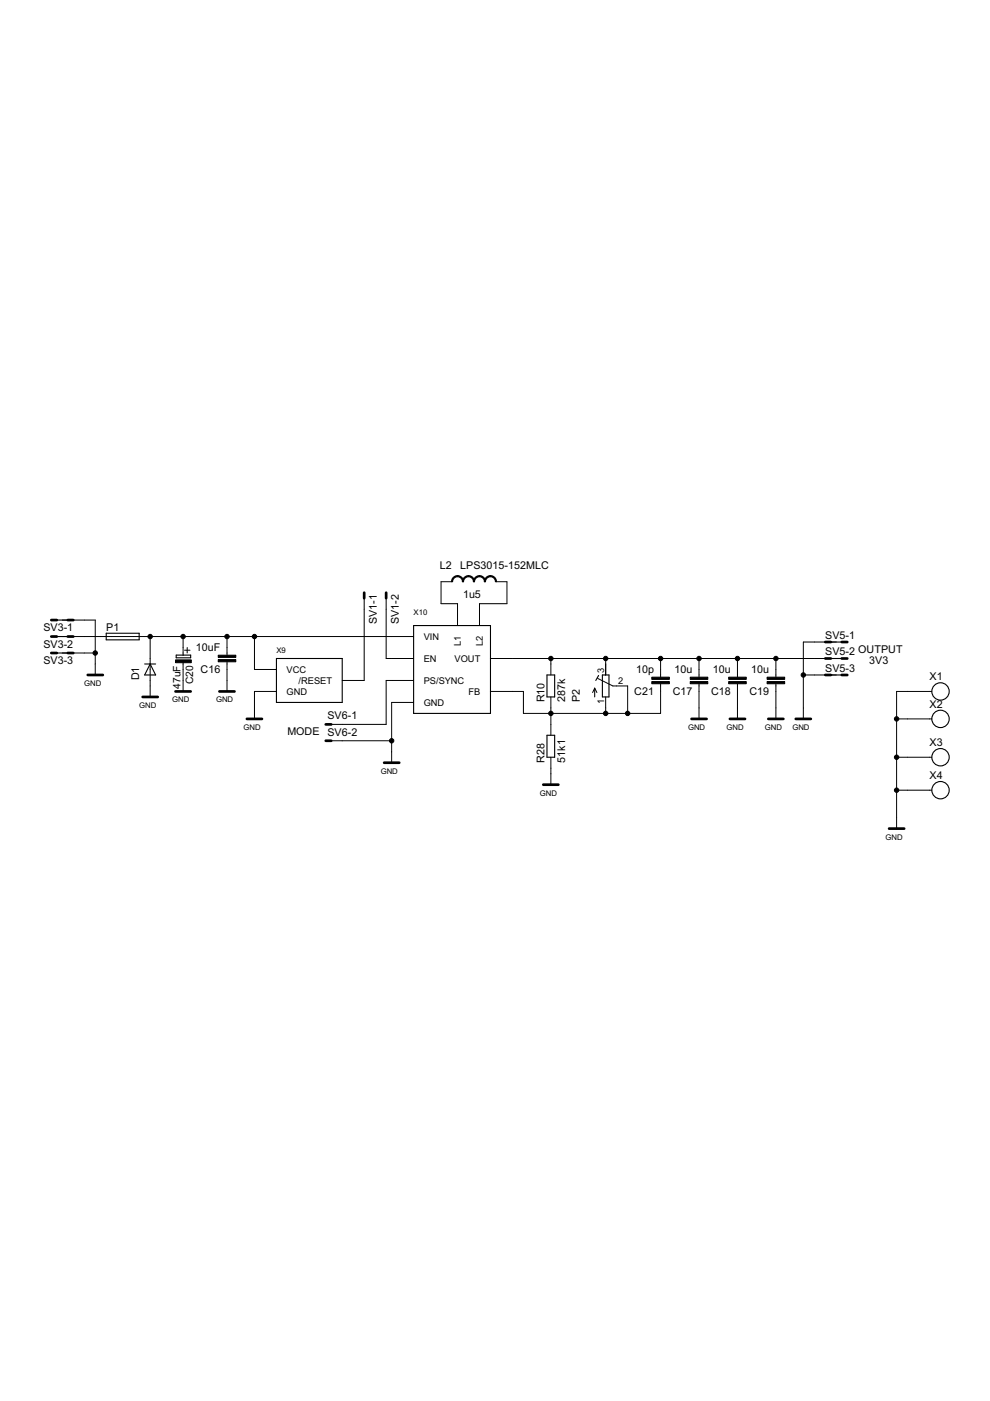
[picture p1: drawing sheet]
<?xml version="1.0" encoding="utf-8"?>
<!DOCTYPE eagle SYSTEM "eagle.dtd">
<eagle version="6.1">
<drawing>
<settings>
<setting alwaysvectorfont="no"/>
<setting verticaltext="up"/>
</settings>
<grid distance="0.05" unitdist="inch" unit="inch" style="lines" multiple="1" display="no" altdistance="0.01" altunitdist="inch" altunit="inch"/>
<schematic xreflabel="%F%N/%S.%C%R" xrefpart="/%S.%C%R">
<libraries>
<library name="moje_hrebinky">
<symbols>
<symbol name="MA01-1">
<wire x1="1.27" y1="0" x2="2.54" y2="0" width="0.6096" layer="94"/>
<wire x1="-2.54" y1="0" x2="-1.27" y2="0" width="0.6096" layer="94"/>
<text x="-2.54" y="-2.54" size="1.778" layer="96">&gt;VALUE</text>
<text x="-2.54" y="0.762" size="1.778" layer="95">&gt;NAME</text>
<wire x1="-2.54" y1="0" x2="2.54" y2="0" width="0.254" layer="94"/>
<pin name="K" x="-5.08" y="0" visible="off" length="middle" direction="pas"/>
</symbol>
<symbol name="MA01-0">
<wire x1="-3.81" y1="0" x2="-2.54" y2="0" width="0.6096" layer="94"/>
<pin name="P$1" x="0" y="0" visible="off" length="short" direction="pas" rot="R180"/>
<text x="-3.429" y="1.143" size="1.778" layer="95">&gt;NAME</text>
</symbol>
</symbols>
<devicesets>
<deviceset name="MA03-2" prefix="SV" uservalue="yes">
<gates>
<gate name="-1" symbol="MA01-1" x="0" y="7.62"/>
<gate name="-2" symbol="MA01-1" x="0" y="-2.54"/>
<gate name="-3" symbol="MA01-1" x="0" y="-12.7"/>
</gates>
<devices>
<device name="" package="MA03-2">
<connects>
<connect gate="-1" pin="K" pad="1 2"/>
<connect gate="-2" pin="K" pad="3 4"/>
<connect gate="-3" pin="K" pad="5 6"/>
</connects>
<technologies>
<technology name="">
<attribute name="MF" value="" constant="no"/>
<attribute name="MPN" value="" constant="no"/>
<attribute name="OC_FARNELL" value="unknown" constant="no"/>
<attribute name="OC_NEWARK" value="unknown" constant="no"/>
</technology>
</technologies>
</device>
</devices>
</deviceset>
<deviceset name="MA02-1" prefix="SV">
<gates>
<gate name="-1" symbol="MA01-0" x="2.54" y="2.54"/>
<gate name="-2" symbol="MA01-0" x="2.54" y="-2.54"/>
</gates>
<devices>
<device name="" package="MA02-1">
<connects>
<connect gate="-1" pin="P$1" pad="1"/>
<connect gate="-2" pin="P$1" pad="2"/>
</connects>
<technologies>
<technology name=""/>
</technologies>
</device>
</devices>
</deviceset>
</devicesets>
</library>
<library name="moje_L">
<symbols>
<symbol name="L">
<wire x1="-5.08" y1="0" x2="-3.81" y2="1.27" width="0.254" layer="94" curve="-90" cap="flat"/>
<wire x1="-3.81" y1="1.27" x2="-2.54" y2="0" width="0.254" layer="94" curve="-90" cap="flat"/>
<wire x1="-2.54" y1="0" x2="-1.27" y2="1.27" width="0.254" layer="94" curve="-90" cap="flat"/>
<wire x1="-1.27" y1="1.27" x2="0" y2="0" width="0.254" layer="94" curve="-90" cap="flat"/>
<wire x1="0" y1="0" x2="1.27" y2="1.27" width="0.254" layer="94" curve="-90" cap="flat"/>
<wire x1="1.27" y1="1.27" x2="2.54" y2="0" width="0.254" layer="94" curve="-90" cap="flat"/>
<wire x1="2.54" y1="0" x2="3.81" y2="1.27" width="0.254" layer="94" curve="-90" cap="flat"/>
<wire x1="3.81" y1="1.27" x2="5.08" y2="0" width="0.254" layer="94" curve="-90" cap="flat"/>
<text x="-4.445" y="-2.2225" size="1.778" layer="96">&gt;Value</text>
<text x="-4.1275" y="3.175" size="1.778" layer="95">&gt;Name</text>
<pin name="1" x="-7.62" y="0" visible="off" length="short" direction="pas" swaplevel="1"/>
<pin name="2" x="7.62" y="0" visible="off" length="short" direction="pas" swaplevel="1" rot="R180"/>
</symbol>
</symbols>
<devicesets>
<deviceset name="LPS3015" prefix="L" uservalue="yes">
<gates>
<gate name="G$1" symbol="L" x="0" y="0"/>
</gates>
<devices>
<device name="" package="LPS3015">
<connects>
<connect gate="G$1" pin="1" pad="1-1 1-2 1-3"/>
<connect gate="G$1" pin="2" pad="2-1 2-2 2-3"/>
</connects>
<technologies>
<technology name=""/>
</technologies>
</device>
</devices>
</deviceset>
</devicesets>
</library>
<library name="moje">
<symbols>
<symbol name="GND">
<wire x1="-1.7463" y1="-2.5401" x2="1.7463" y2="-2.5401" width="0.6096" layer="94"/>
<text x="-2.54" y="-5.08" size="1.27" layer="95">GND</text>
<pin name="GND" x="0" y="0" visible="off" length="short" direction="sup" rot="R270"/>
</symbol>
<symbol name="POJISTKA">
<wire x1="-3.81" y1="-0.762" x2="3.81" y2="-0.762" width="0.254" layer="94"/>
<wire x1="3.81" y1="0.762" x2="-3.81" y2="0.762" width="0.254" layer="94"/>
<wire x1="3.81" y1="-0.762" x2="3.81" y2="0.762" width="0.254" layer="94"/>
<wire x1="-3.81" y1="0.762" x2="-3.81" y2="-0.762" width="0.254" layer="94"/>
<wire x1="-2.54" y1="0" x2="2.54" y2="0" width="0.1524" layer="94"/>
<text x="-3.81" y="1.397" size="1.778" layer="95">&gt;NAME</text>
<text x="-3.81" y="-2.921" size="1.778" layer="96">&gt;VALUE</text>
<pin name="2" x="5.08" y="0" visible="off" length="short" direction="pas" swaplevel="1" rot="R180"/>
<pin name="1" x="-5.08" y="0" visible="off" length="short" direction="pas" swaplevel="1"/>
</symbol>
<symbol name="D-OB.">
<wire x1="-1.27" y1="-1.27" x2="1.27" y2="0" width="0.254" layer="94"/>
<wire x1="1.27" y1="0" x2="-1.27" y2="1.27" width="0.254" layer="94"/>
<wire x1="1.27" y1="1.27" x2="1.27" y2="0" width="0.254" layer="94"/>
<wire x1="-1.27" y1="1.27" x2="-1.27" y2="-1.27" width="0.254" layer="94"/>
<wire x1="1.27" y1="0" x2="1.27" y2="-1.27" width="0.254" layer="94"/>
<text x="-2.54" y="2.54" size="1.778" layer="95">&gt;NAME</text>
<text x="-2.54" y="-3.81" size="1.778" layer="96">&gt;VALUE</text>
<pin name="A" x="-2.54" y="0" visible="off" length="short" direction="pas"/>
<pin name="C" x="2.54" y="0" visible="off" length="short" direction="pas" rot="R180"/>
</symbol>
<symbol name="SROUB">
<circle x="0" y="0" radius="2" width="0.254" layer="94"/>
<wire x1="-2.54" y1="0" x2="-2.032" y2="0" width="0.1778" layer="94"/>
<text x="-2.54" y="2.54" size="1.778" layer="95">&gt;name</text>
<pin name="P$1" x="-7.62" y="0" visible="off" length="middle"/>
</symbol>
</symbols>
<devicesets>
<deviceset name="GND" prefix="GND" uservalue="yes">
<gates>
<gate name="G$1" symbol="GND" x="0" y="0"/>
</gates>
<devices>
<device name="">
<technologies>
<technology name=""/>
</technologies>
</device>
</devices>
</deviceset>
<deviceset name="POJISTKA_1812" prefix="P" uservalue="yes">
<gates>
<gate name="G$1" symbol="POJISTKA" x="0" y="0"/>
</gates>
<devices>
<device name="" package="1812">
<connects>
<connect gate="G$1" pin="1" pad="1"/>
<connect gate="G$1" pin="2" pad="2"/>
</connects>
<technologies>
<technology name=""/>
</technologies>
</device>
</devices>
</deviceset>
<deviceset name="D-OB.SMA" prefix="D" uservalue="yes">
<gates>
<gate name="G$1" symbol="D-OB." x="0" y="0"/>
</gates>
<devices>
<device name="" package="SMA">
<connects>
<connect gate="G$1" pin="A" pad="A"/>
<connect gate="G$1" pin="C" pad="K"/>
</connects>
<technologies>
<technology name=""/>
</technologies>
</device>
</devices>
</deviceset>
<deviceset name="SROUB3M" prefix="X">
<gates>
<gate name="P4" symbol="SROUB" x="0" y="0"/>
</gates>
<devices>
<device name="" package="SROUB3M">
<connects>
<connect gate="P4" pin="P$1" pad="P$1"/>
</connects>
<technologies>
<technology name=""/>
</technologies>
</device>
</devices>
</deviceset>
</devicesets>
</library>
<library name="moje_C">
<symbols>
<symbol name="C_EL">
<wire x1="-2.5473" y1="0.9547" x2="-1.2753" y2="0.9547" width="0.155" layer="94"/>
<wire x1="-1.9112" y1="1.5908" x2="-1.9112" y2="0.3188" width="0.155" layer="94"/>
<wire x1="-0.7938" y1="1.7463" x2="-0.1588" y2="1.7463" width="0.254" layer="94"/>
<wire x1="-0.1588" y1="1.7463" x2="-0.1588" y2="-1.5875" width="0.254" layer="94"/>
<wire x1="-0.1588" y1="-1.5875" x2="-0.7938" y2="-1.5875" width="0.254" layer="94"/>
<wire x1="-0.7938" y1="-1.5875" x2="-0.7938" y2="0" width="0.254" layer="94"/>
<wire x1="-0.7938" y1="0" x2="-0.7938" y2="1.7463" width="0.254" layer="94"/>
<wire x1="-1.27" y1="0" x2="-0.7938" y2="0" width="0.152" layer="94"/>
<wire x1="0.7937" y1="0" x2="1.27" y2="0" width="0.152" layer="94"/>
<text x="1.5875" y="0.635" size="1.6764" layer="95">&gt;Name</text>
<text x="1.5875" y="-0.635" size="1.6764" layer="96" rot="MR180">&gt;Value</text>
<rectangle x1="0.3175" y1="-1.7463" x2="0.9525" y2="1.905" layer="94"/>
<pin name="C_EL+" x="-2.54" y="0" visible="off" length="point" direction="pas"/>
<pin name="C_EL-" x="2.54" y="0" visible="off" length="point" direction="pas" rot="R180"/>
<wire x1="-1.27" y1="0" x2="-2.54" y2="0" width="0.127" layer="94"/>
<wire x1="1.27" y1="0" x2="2.54" y2="0" width="0.127" layer="94"/>
</symbol>
<symbol name="C">
<wire x1="0" y1="1.27" x2="0" y2="0.762" width="0.1524" layer="94"/>
<wire x1="0" y1="-1.27" x2="0" y2="-0.762" width="0.1524" layer="94"/>
<text x="1.524" y="1.651" size="1.778" layer="95">&gt;NAME</text>
<text x="1.524" y="-3.429" size="1.778" layer="96">&gt;VALUE</text>
<rectangle x1="-2.032" y1="-0.762" x2="2.032" y2="-0.254" layer="94"/>
<rectangle x1="-2.032" y1="0.254" x2="2.032" y2="0.762" layer="94"/>
<pin name="1" x="0" y="2.54" visible="off" length="point" direction="pas" swaplevel="1" rot="R270"/>
<pin name="2" x="0" y="-2.54" visible="off" length="point" direction="pas" swaplevel="1" rot="R90"/>
<wire x1="0" y1="-1.27" x2="0" y2="-2.54" width="0.127" layer="94"/>
<wire x1="0" y1="1.27" x2="0" y2="2.54" width="0.127" layer="94"/>
</symbol>
</symbols>
<devicesets>
<deviceset name="B" prefix="C" uservalue="yes">
<gates>
<gate name="G$1" symbol="C_EL" x="0" y="0"/>
</gates>
<devices>
<device name="" package="B">
<connects>
<connect gate="G$1" pin="C_EL+" pad="+"/>
<connect gate="G$1" pin="C_EL-" pad="-"/>
</connects>
<technologies>
<technology name=""/>
</technologies>
</device>
</devices>
</deviceset>
<deviceset name="C0603" prefix="C" uservalue="yes">
<gates>
<gate name="G$1" symbol="C" x="0" y="0"/>
</gates>
<devices>
<device name="" package="0603">
<connects>
<connect gate="G$1" pin="1" pad="1"/>
<connect gate="G$1" pin="2" pad="2"/>
</connects>
<technologies>
<technology name=""/>
</technologies>
</device>
</devices>
</deviceset>
<deviceset name="C0805" prefix="C" uservalue="yes">
<gates>
<gate name="G$1" symbol="C" x="0" y="0"/>
</gates>
<devices>
<device name="" package="C0805">
<connects>
<connect gate="G$1" pin="1" pad="1"/>
<connect gate="G$1" pin="2" pad="2"/>
</connects>
<technologies>
<technology name=""/>
</technologies>
</device>
</devices>
</deviceset>
</devicesets>
</library>
<library name="moje_R">
<symbols>
<symbol name="1206">
<wire x1="-2.54" y1="-0.889" x2="2.54" y2="-0.889" width="0.254" layer="94"/>
<wire x1="2.54" y1="0.889" x2="-2.54" y2="0.889" width="0.254" layer="94"/>
<wire x1="2.54" y1="-0.889" x2="2.54" y2="0.889" width="0.254" layer="94"/>
<wire x1="-2.54" y1="-0.889" x2="-2.54" y2="0.889" width="0.254" layer="94"/>
<text x="-3.81" y="1.4986" size="1.778" layer="95">&gt;NAME</text>
<text x="-3.81" y="-3.302" size="1.778" layer="96">&gt;VALUE</text>
<pin name="2" x="5.08" y="0" visible="off" length="short" direction="pas" swaplevel="1" rot="R180"/>
<pin name="1" x="-5.08" y="0" visible="off" length="short" direction="pas" swaplevel="1"/>
</symbol>
</symbols>
<devicesets>
<deviceset name="R0603" prefix="R" uservalue="yes">
<gates>
<gate name="G$1" symbol="1206" x="0" y="0"/>
</gates>
<devices>
<device name="" package="0603">
<connects>
<connect gate="G$1" pin="1" pad="1"/>
<connect gate="G$1" pin="2" pad="2"/>
</connects>
<technologies>
<technology name=""/>
</technologies>
</device>
</devices>
</deviceset>
</devicesets>
</library>
<library name="moje_io">
<symbols>
<symbol name="TPS63036">
<pin name="VIN" x="-15.24" y="7.62" visible="pin" length="middle" direction="in"/>
<pin name="VOUT" x="12.7" y="2.54" visible="pin" length="middle" direction="out" rot="R180"/>
<pin name="EN" x="-15.24" y="2.54" visible="pin" length="middle" direction="in"/>
<pin name="PS/SYNC" x="-15.24" y="-2.54" visible="pin" length="middle" direction="in"/>
<pin name="FB" x="12.7" y="-5.08" visible="pin" length="middle" direction="in" rot="R180"/>
<pin name="GND" x="-15.24" y="-7.62" visible="pin" length="middle" direction="pas"/>
<pin name="L1" x="0" y="15.24" visible="pin" length="middle" direction="pas" rot="R270"/>
<pin name="L2" x="5.08" y="15.24" visible="pin" length="middle" direction="pas" rot="R270"/>
<wire x1="-10.16" y1="10.16" x2="-10.16" y2="-10.16" width="0.254" layer="94"/>
<wire x1="-10.16" y1="-10.16" x2="7.62" y2="-10.16" width="0.254" layer="94"/>
<wire x1="7.62" y1="-10.16" x2="7.62" y2="10.16" width="0.254" layer="94"/>
<wire x1="7.62" y1="10.16" x2="-10.16" y2="10.16" width="0.254" layer="94"/>
<text x="-10.16" y="12.7" size="1.27" layer="95">&gt;NAME</text>
<text x="-10.16" y="-12.7" size="1.27" layer="96">&gt;VALUE</text>
</symbol>
<symbol name="APX809-26SA">
<pin name="VCC" x="-12.7" y="2.54" visible="pin" length="middle" direction="in"/>
<pin name="GND" x="-12.7" y="-2.54" visible="pin" length="middle" direction="pas"/>
<pin name="/RESET" x="12.7" y="0" visible="pin" length="middle" direction="pas" rot="R180"/>
<wire x1="-7.62" y1="5.08" x2="-7.62" y2="-5.08" width="0.254" layer="94"/>
<wire x1="-7.62" y1="-5.08" x2="7.62" y2="-5.08" width="0.254" layer="94"/>
<wire x1="7.62" y1="-5.08" x2="7.62" y2="5.08" width="0.254" layer="94"/>
<wire x1="7.62" y1="5.08" x2="-7.62" y2="5.08" width="0.254" layer="94"/>
<text x="-7.62" y="7.62" size="1.27" layer="95">&gt;NAME</text>
<text x="-5.08" y="-7.62" size="1.27" layer="96">&gt;VALUE</text>
</symbol>
</symbols>
<devicesets>
<deviceset name="TPS63036" prefix="X" uservalue="yes">
<gates>
<gate name="G$1" symbol="TPS63036" x="2.54" y="0"/>
</gates>
<devices>
<device name="" package="DSBGA8">
<connects>
<connect gate="G$1" pin="EN" pad="A2"/>
<connect gate="G$1" pin="FB" pad="D2"/>
<connect gate="G$1" pin="GND" pad="C2"/>
<connect gate="G$1" pin="L1" pad="B1"/>
<connect gate="G$1" pin="L2" pad="C1"/>
<connect gate="G$1" pin="PS/SYNC" pad="B2"/>
<connect gate="G$1" pin="VIN" pad="A1"/>
<connect gate="G$1" pin="VOUT" pad="D1"/>
</connects>
<technologies>
<technology name=""/>
</technologies>
</device>
</devices>
</deviceset>
<deviceset name="APX809-26SA" prefix="X" uservalue="yes">
<gates>
<gate name="G$1" symbol="APX809-26SA" x="0" y="0"/>
</gates>
<devices>
<device name="" package="SOT23">
<connects>
<connect gate="G$1" pin="/RESET" pad="2"/>
<connect gate="G$1" pin="GND" pad="1"/>
<connect gate="G$1" pin="VCC" pad="3"/>
</connects>
<technologies>
<technology name=""/>
</technologies>
</device>
</devices>
</deviceset>
</devicesets>
</library>
<library name="moje_pot">
<symbols>
<symbol name="TRIMR">
<wire x1="0.762" y1="2.54" x2="0" y2="2.54" width="0.254" layer="94"/>
<wire x1="-0.762" y1="2.54" x2="-0.762" y2="-2.54" width="0.254" layer="94"/>
<wire x1="0.762" y1="-2.54" x2="0.762" y2="2.54" width="0.254" layer="94"/>
<wire x1="2.54" y1="0" x2="1.651" y2="0" width="0.1524" layer="94"/>
<wire x1="1.651" y1="0" x2="-1.8796" y2="1.7526" width="0.1524" layer="94"/>
<wire x1="0" y1="2.54" x2="0" y2="5.08" width="0.1524" layer="94"/>
<wire x1="0" y1="2.54" x2="-0.762" y2="2.54" width="0.254" layer="94"/>
<wire x1="-0.762" y1="-2.54" x2="0.762" y2="-2.54" width="0.254" layer="94"/>
<wire x1="-2.286" y1="1.27" x2="-1.651" y2="2.413" width="0.254" layer="94"/>
<wire x1="-2.54" y1="-2.54" x2="-2.54" y2="-0.508" width="0.1524" layer="94"/>
<wire x1="-2.54" y1="-0.508" x2="-3.048" y2="-1.524" width="0.1524" layer="94"/>
<wire x1="-2.54" y1="-0.508" x2="-2.032" y2="-1.524" width="0.1524" layer="94"/>
<text x="-5.969" y="-3.81" size="1.778" layer="95" rot="R90">&gt;NAME</text>
<text x="-3.81" y="-3.81" size="1.778" layer="96" rot="R90">&gt;VALUE</text>
<pin name="1" x="0" y="-5.08" visible="pad" length="short" direction="pas" rot="R90"/>
<pin name="3" x="0" y="5.08" visible="pad" length="short" direction="pas" rot="R270"/>
<pin name="2" x="5.08" y="0" visible="pad" length="short" direction="pas" rot="R180"/>
</symbol>
</symbols>
<devicesets>
<deviceset name="TRIM_CA9MTV10" prefix="P" uservalue="yes">
<gates>
<gate name="G$1" symbol="TRIMR" x="0" y="0"/>
</gates>
<devices>
<device name="" package="TRIM_CA9MTV10">
<connects>
<connect gate="G$1" pin="1" pad="1"/>
<connect gate="G$1" pin="2" pad="2"/>
<connect gate="G$1" pin="3" pad="3"/>
</connects>
<technologies>
<technology name=""/>
</technologies>
</device>
</devices>
</deviceset>
</devicesets>
</library>
</libraries>
<attributes>
</attributes>
<variantdefs>
</variantdefs>
<classes>
<class number="0" name="default" width="0" drill="0">
</class>
</classes>
<parts>
<part name="X10" library="moje_io" deviceset="TPS63036" device=""/>
<part name="L2" library="moje_L" deviceset="LPS3015" device="" value="LPS3015-152MLC"/>
<part name="C16" library="moje_C" deviceset="C0805" device="" value="10uF"/>
<part name="C17" library="moje_C" deviceset="C0805" device="" value="10u"/>
<part name="C18" library="moje_C" deviceset="C0805" device="" value="10u"/>
<part name="C19" library="moje_C" deviceset="C0805" device="" value="10u"/>
<part name="GND28" library="moje" deviceset="GND" device=""/>
<part name="GND29" library="moje" deviceset="GND" device=""/>
<part name="GND30" library="moje" deviceset="GND" device=""/>
<part name="GND31" library="moje" deviceset="GND" device=""/>
<part name="GND32" library="moje" deviceset="GND" device=""/>
<part name="GND33" library="moje" deviceset="GND" device=""/>
<part name="R10" library="moje_R" deviceset="R0603" device="" value="287k"/>
<part name="R28" library="moje_R" deviceset="R0603" device="" value="51k1"/>
<part name="SV5" library="moje_hrebinky" deviceset="MA03-2" device=""/>
<part name="GND24" library="moje" deviceset="GND" device=""/>
<part name="GND35" library="moje" deviceset="GND" device=""/>
<part name="C20" library="moje_C" deviceset="B" device="" value="47uF"/>
<part name="C21" library="moje_C" deviceset="C0603" device="" value="10p"/>
<part name="X9" library="moje_io" deviceset="APX809-26SA" device=""/>
<part name="GND22" library="moje" deviceset="GND" device=""/>
<part name="SV6" library="moje_hrebinky" deviceset="MA02-1" device=""/>
<part name="SV3" library="moje_hrebinky" deviceset="MA03-2" device=""/>
<part name="GND1" library="moje" deviceset="GND" device=""/>
<part name="P1" library="moje" deviceset="POJISTKA_1812" device=""/>
<part name="D1" library="moje" deviceset="D-OB.SMA" device=""/>
<part name="GND2" library="moje" deviceset="GND" device=""/>
<part name="X1" library="moje" deviceset="SROUB3M" device=""/>
<part name="X2" library="moje" deviceset="SROUB3M" device=""/>
<part name="X3" library="moje" deviceset="SROUB3M" device=""/>
<part name="X4" library="moje" deviceset="SROUB3M" device=""/>
<part name="GND3" library="moje" deviceset="GND" device=""/>
<part name="P2" library="moje_pot" deviceset="TRIM_CA9MTV10" device=""/>
<part name="SV1" library="moje_hrebinky" deviceset="MA02-1" device=""/>
</parts>
<sheets>
<sheet>
<plain>
<text x="1.27" y="17.78" size="1.778" layer="97">1u5</text>
<text x="95.25" y="2.54" size="1.778" layer="97">3V3</text>
<text x="92.71" y="5.08" size="1.778" layer="97">OUTPUT</text>
<text x="-39.37" y="-13.97" size="1.778" layer="91">MODE</text>
</plain>
<instances>
<instance part="X10" gate="G$1" x="0" y="1.27"/>
<instance part="L2" gate="G$1" x="3.81" y="21.59" smashed="yes">
<attribute name="VALUE" x="0.635" y="24.4475" size="1.778" layer="96"/>
<attribute name="NAME" x="-4.1275" y="24.4475" size="1.778" layer="95"/>
</instance>
<instance part="C16" gate="G$1" x="-53.34" y="3.81" rot="R180"/>
<instance part="C17" gate="G$1" x="55.88" y="-1.27" rot="R180"/>
<instance part="C18" gate="G$1" x="64.77" y="-1.27" rot="R180"/>
<instance part="C19" gate="G$1" x="73.66" y="-1.27" rot="R180"/>
<instance part="GND28" gate="G$1" x="-53.34" y="-1.27"/>
<instance part="GND29" gate="G$1" x="21.59" y="-22.86"/>
<instance part="GND30" gate="G$1" x="55.88" y="-7.62"/>
<instance part="GND31" gate="G$1" x="64.77" y="-7.62"/>
<instance part="GND32" gate="G$1" x="73.66" y="-7.62"/>
<instance part="GND33" gate="G$1" x="-15.24" y="-17.78"/>
<instance part="R10" gate="G$1" x="21.59" y="-2.54" rot="R90"/>
<instance part="R28" gate="G$1" x="21.59" y="-16.51" rot="R90"/>
<instance part="SV5" gate="-1" x="87.63" y="7.62"/>
<instance part="SV5" gate="-2" x="87.63" y="3.81"/>
<instance part="SV5" gate="-3" x="87.63" y="0"/>
<instance part="GND24" gate="G$1" x="80.01" y="-7.62"/>
<instance part="GND35" gate="G$1" x="-63.5" y="-1.27"/>
<instance part="C20" gate="G$1" x="-63.5" y="3.81" rot="R270"/>
<instance part="C21" gate="G$1" x="46.99" y="-1.27" rot="R180"/>
<instance part="X9" gate="G$1" x="-34.29" y="-1.27" smashed="yes">
<attribute name="NAME" x="-41.91" y="5.08" size="1.27" layer="95"/>
<attribute name="VALUE" x="-39.37" y="-8.89" size="1.27" layer="96"/>
</instance>
<instance part="GND22" gate="G$1" x="-46.99" y="-7.62"/>
<instance part="SV6" gate="-1" x="-26.67" y="-11.43"/>
<instance part="SV6" gate="-2" x="-26.67" y="-15.24"/>
<instance part="SV3" gate="-1" x="-91.44" y="12.7" rot="R180"/>
<instance part="SV3" gate="-2" x="-91.44" y="8.89" rot="R180"/>
<instance part="SV3" gate="-3" x="-91.44" y="5.08" rot="R180"/>
<instance part="GND1" gate="G$1" x="-83.82" y="2.54"/>
<instance part="P1" gate="G$1" x="-77.47" y="8.89"/>
<instance part="D1" gate="G$1" x="-71.12" y="1.27" rot="R90"/>
<instance part="GND2" gate="G$1" x="-71.12" y="-2.54"/>
<instance part="X1" gate="P4" x="111.76" y="-3.81"/>
<instance part="X2" gate="P4" x="111.76" y="-10.16"/>
<instance part="X3" gate="P4" x="111.76" y="-19.05"/>
<instance part="X4" gate="P4" x="111.76" y="-26.67"/>
<instance part="GND3" gate="G$1" x="101.6" y="-33.02"/>
<instance part="P2" gate="G$1" x="34.29" y="-2.54"/>
<instance part="SV1" gate="-1" x="-21.59" y="15.24" rot="R270"/>
<instance part="SV1" gate="-2" x="-16.51" y="15.24" rot="R270"/>
</instances>
<busses>
</busses>
<nets>
<net name="GND" class="0">
<segment>
<pinref part="C17" gate="G$1" pin="1"/>
<pinref part="GND30" gate="G$1" pin="GND"/>
<wire x1="55.88" y1="-7.62" x2="55.88" y2="-3.81" width="0.1524" layer="91"/>
</segment>
<segment>
<pinref part="C18" gate="G$1" pin="1"/>
<pinref part="GND31" gate="G$1" pin="GND"/>
<wire x1="64.77" y1="-7.62" x2="64.77" y2="-3.81" width="0.1524" layer="91"/>
</segment>
<segment>
<pinref part="C19" gate="G$1" pin="1"/>
<pinref part="GND32" gate="G$1" pin="GND"/>
<wire x1="73.66" y1="-7.62" x2="73.66" y2="-3.81" width="0.1524" layer="91"/>
</segment>
<segment>
<pinref part="C16" gate="G$1" pin="1"/>
<pinref part="GND28" gate="G$1" pin="GND"/>
<wire x1="-53.34" y1="-1.27" x2="-53.34" y2="1.27" width="0.1524" layer="91"/>
</segment>
<segment>
<pinref part="X10" gate="G$1" pin="GND"/>
<pinref part="GND33" gate="G$1" pin="GND"/>
<wire x1="-15.24" y1="-17.78" x2="-15.24" y2="-15.24" width="0.1524" layer="91"/>
<pinref part="SV6" gate="-2" pin="P$1"/>
<wire x1="-15.24" y1="-15.24" x2="-15.24" y2="-6.35" width="0.1524" layer="91"/>
<wire x1="-26.67" y1="-15.24" x2="-15.24" y2="-15.24" width="0.1524" layer="91"/>
<junction x="-15.24" y="-15.24"/>
</segment>
<segment>
<pinref part="GND29" gate="G$1" pin="GND"/>
<pinref part="R28" gate="G$1" pin="1"/>
<wire x1="21.59" y1="-21.59" x2="21.59" y2="-22.86" width="0.1524" layer="91"/>
</segment>
<segment>
<pinref part="SV5" gate="-1" pin="K"/>
<wire x1="82.55" y1="7.62" x2="80.01" y2="7.62" width="0.1524" layer="91"/>
<wire x1="80.01" y1="7.62" x2="80.01" y2="0" width="0.1524" layer="91"/>
<pinref part="SV5" gate="-3" pin="K"/>
<wire x1="80.01" y1="0" x2="80.01" y2="-7.62" width="0.1524" layer="91"/>
<wire x1="82.55" y1="0" x2="80.01" y2="0" width="0.1524" layer="91"/>
<junction x="80.01" y="0"/>
<pinref part="GND24" gate="G$1" pin="GND"/>
</segment>
<segment>
<pinref part="GND35" gate="G$1" pin="GND"/>
<wire x1="-63.5" y1="-1.27" x2="-63.5" y2="1.27" width="0.1524" layer="91"/>
<pinref part="C20" gate="G$1" pin="C_EL-"/>
</segment>
<segment>
<pinref part="X9" gate="G$1" pin="GND"/>
<pinref part="GND22" gate="G$1" pin="GND"/>
<wire x1="-46.99" y1="-7.62" x2="-46.99" y2="-3.81" width="0.1524" layer="91"/>
</segment>
<segment>
<pinref part="SV3" gate="-1" pin="K"/>
<wire x1="-86.36" y1="12.7" x2="-83.82" y2="12.7" width="0.1524" layer="91"/>
<wire x1="-83.82" y1="12.7" x2="-83.82" y2="5.08" width="0.1524" layer="91"/>
<pinref part="SV3" gate="-3" pin="K"/>
<wire x1="-83.82" y1="5.08" x2="-83.82" y2="2.54" width="0.1524" layer="91"/>
<wire x1="-86.36" y1="5.08" x2="-83.82" y2="5.08" width="0.1524" layer="91"/>
<junction x="-83.82" y="5.08"/>
<pinref part="GND1" gate="G$1" pin="GND"/>
</segment>
<segment>
<pinref part="D1" gate="G$1" pin="A"/>
<pinref part="GND2" gate="G$1" pin="GND"/>
<wire x1="-71.12" y1="-2.54" x2="-71.12" y2="-1.27" width="0.1524" layer="91"/>
</segment>
<segment>
<pinref part="X1" gate="P4" pin="P$1"/>
<pinref part="GND3" gate="G$1" pin="GND"/>
<wire x1="104.14" y1="-3.81" x2="101.6" y2="-3.81" width="0.1524" layer="91"/>
<wire x1="101.6" y1="-3.81" x2="101.6" y2="-10.16" width="0.1524" layer="91"/>
<pinref part="X4" gate="P4" pin="P$1"/>
<wire x1="101.6" y1="-10.16" x2="101.6" y2="-19.05" width="0.1524" layer="91"/>
<wire x1="101.6" y1="-19.05" x2="101.6" y2="-26.67" width="0.1524" layer="91"/>
<wire x1="101.6" y1="-26.67" x2="101.6" y2="-33.02" width="0.1524" layer="91"/>
<wire x1="104.14" y1="-26.67" x2="101.6" y2="-26.67" width="0.1524" layer="91"/>
<pinref part="X3" gate="P4" pin="P$1"/>
<wire x1="104.14" y1="-19.05" x2="101.6" y2="-19.05" width="0.1524" layer="91"/>
<pinref part="X2" gate="P4" pin="P$1"/>
<wire x1="104.14" y1="-10.16" x2="101.6" y2="-10.16" width="0.1524" layer="91"/>
<junction x="101.6" y="-26.67"/>
<junction x="101.6" y="-19.05"/>
<junction x="101.6" y="-10.16"/>
</segment>
</net>
<net name="+BAT2" class="0">
<segment>
<pinref part="X10" gate="G$1" pin="VIN"/>
<wire x1="-15.24" y1="8.89" x2="-46.99" y2="8.89" width="0.1524" layer="91"/>
<wire x1="-46.99" y1="8.89" x2="-53.34" y2="8.89" width="0.1524" layer="91"/>
<wire x1="-53.34" y1="8.89" x2="-63.5" y2="8.89" width="0.1524" layer="91"/>
<pinref part="C16" gate="G$1" pin="2"/>
<wire x1="-63.5" y1="8.89" x2="-71.12" y2="8.89" width="0.1524" layer="91"/>
<wire x1="-71.12" y1="8.89" x2="-72.39" y2="8.89" width="0.1524" layer="91"/>
<wire x1="-53.34" y1="6.35" x2="-53.34" y2="8.89" width="0.1524" layer="91"/>
<junction x="-53.34" y="8.89"/>
<wire x1="-63.5" y1="6.35" x2="-63.5" y2="8.89" width="0.1524" layer="91"/>
<junction x="-63.5" y="8.89"/>
<pinref part="C20" gate="G$1" pin="C_EL+"/>
<pinref part="X9" gate="G$1" pin="VCC"/>
<wire x1="-46.99" y1="8.89" x2="-46.99" y2="1.27" width="0.1524" layer="91"/>
<junction x="-46.99" y="8.89"/>
<pinref part="P1" gate="G$1" pin="2"/>
<pinref part="D1" gate="G$1" pin="C"/>
<wire x1="-71.12" y1="3.81" x2="-71.12" y2="8.89" width="0.1524" layer="91"/>
<junction x="-71.12" y="8.89"/>
</segment>
</net>
<net name="N$19" class="0">
<segment>
<pinref part="X10" gate="G$1" pin="L1"/>
<pinref part="L2" gate="G$1" pin="1"/>
<wire x1="0" y1="16.51" x2="-3.81" y2="16.51" width="0.1524" layer="91"/>
<wire x1="-3.81" y1="16.51" x2="-3.81" y2="21.59" width="0.1524" layer="91"/>
</segment>
</net>
<net name="N$26" class="0">
<segment>
<pinref part="X10" gate="G$1" pin="L2"/>
<pinref part="L2" gate="G$1" pin="2"/>
<wire x1="5.08" y1="16.51" x2="11.43" y2="16.51" width="0.1524" layer="91"/>
<wire x1="11.43" y1="16.51" x2="11.43" y2="21.59" width="0.1524" layer="91"/>
</segment>
</net>
<net name="N$31" class="0">
<segment>
<wire x1="12.7" y1="3.81" x2="21.59" y2="3.81" width="0.1524" layer="91"/>
<pinref part="X10" gate="G$1" pin="VOUT"/>
<wire x1="21.59" y1="3.81" x2="34.29" y2="3.81" width="0.1524" layer="91"/>
<wire x1="34.29" y1="3.81" x2="46.99" y2="3.81" width="0.1524" layer="91"/>
<wire x1="46.99" y1="3.81" x2="55.88" y2="3.81" width="0.1524" layer="91"/>
<wire x1="55.88" y1="3.81" x2="64.77" y2="3.81" width="0.1524" layer="91"/>
<wire x1="64.77" y1="3.81" x2="73.66" y2="3.81" width="0.1524" layer="91"/>
<wire x1="73.66" y1="3.81" x2="82.55" y2="3.81" width="0.1524" layer="91"/>
<wire x1="21.59" y1="2.54" x2="21.59" y2="3.81" width="0.1524" layer="91"/>
<junction x="21.59" y="3.81"/>
<pinref part="C17" gate="G$1" pin="2"/>
<wire x1="55.88" y1="1.27" x2="55.88" y2="3.81" width="0.1524" layer="91"/>
<pinref part="C18" gate="G$1" pin="2"/>
<wire x1="64.77" y1="1.27" x2="64.77" y2="3.81" width="0.1524" layer="91"/>
<pinref part="C19" gate="G$1" pin="2"/>
<wire x1="73.66" y1="1.27" x2="73.66" y2="3.81" width="0.1524" layer="91"/>
<junction x="55.88" y="3.81"/>
<junction x="64.77" y="3.81"/>
<junction x="73.66" y="3.81"/>
<pinref part="R10" gate="G$1" pin="2"/>
<pinref part="SV5" gate="-2" pin="K"/>
<pinref part="C21" gate="G$1" pin="2"/>
<wire x1="46.99" y1="1.27" x2="46.99" y2="3.81" width="0.1524" layer="91"/>
<junction x="46.99" y="3.81"/>
<pinref part="P2" gate="G$1" pin="3"/>
<wire x1="34.29" y1="2.54" x2="34.29" y2="3.81" width="0.1524" layer="91"/>
<junction x="34.29" y="3.81"/>
</segment>
</net>
<net name="N$32" class="0">
<segment>
<pinref part="X10" gate="G$1" pin="FB"/>
<wire x1="12.7" y1="-3.81" x2="15.24" y2="-3.81" width="0.1524" layer="91"/>
<wire x1="15.24" y1="-3.81" x2="15.24" y2="-8.89" width="0.1524" layer="91"/>
<wire x1="15.24" y1="-8.89" x2="21.59" y2="-8.89" width="0.1524" layer="91"/>
<wire x1="21.59" y1="-11.43" x2="21.59" y2="-8.89" width="0.1524" layer="91"/>
<junction x="21.59" y="-8.89"/>
<wire x1="21.59" y1="-8.89" x2="21.59" y2="-7.62" width="0.1524" layer="91"/>
<pinref part="R10" gate="G$1" pin="1"/>
<pinref part="R28" gate="G$1" pin="2"/>
<pinref part="C21" gate="G$1" pin="1"/>
<wire x1="46.99" y1="-3.81" x2="46.99" y2="-8.89" width="0.1524" layer="91"/>
<wire x1="46.99" y1="-8.89" x2="39.37" y2="-8.89" width="0.1524" layer="91"/>
<pinref part="P2" gate="G$1" pin="1"/>
<wire x1="39.37" y1="-8.89" x2="34.29" y2="-8.89" width="0.1524" layer="91"/>
<wire x1="34.29" y1="-8.89" x2="21.59" y2="-8.89" width="0.1524" layer="91"/>
<wire x1="34.29" y1="-7.62" x2="34.29" y2="-8.89" width="0.1524" layer="91"/>
<pinref part="P2" gate="G$1" pin="2"/>
<wire x1="39.37" y1="-2.54" x2="39.37" y2="-8.89" width="0.1524" layer="91"/>
<junction x="34.29" y="-8.89"/>
<junction x="39.37" y="-8.89"/>
</segment>
</net>
<net name="N$21" class="0">
<segment>
<pinref part="SV6" gate="-1" pin="P$1"/>
<pinref part="X10" gate="G$1" pin="PS/SYNC"/>
<wire x1="-15.24" y1="-1.27" x2="-16.51" y2="-1.27" width="0.1524" layer="91"/>
<wire x1="-16.51" y1="-1.27" x2="-16.51" y2="-11.43" width="0.1524" layer="91"/>
<wire x1="-16.51" y1="-11.43" x2="-26.67" y2="-11.43" width="0.1524" layer="91"/>
</segment>
</net>
<net name="N$3" class="0">
<segment>
<wire x1="-16.51" y1="15.24" x2="-16.51" y2="3.81" width="0.1524" layer="91"/>
<pinref part="X10" gate="G$1" pin="EN"/>
<wire x1="-16.51" y1="3.81" x2="-15.24" y2="3.81" width="0.1524" layer="91"/>
<pinref part="SV1" gate="-2" pin="P$1"/>
</segment>
</net>
<net name="N$4" class="0">
<segment>
<pinref part="P1" gate="G$1" pin="1"/>
<pinref part="SV3" gate="-2" pin="K"/>
<wire x1="-86.36" y1="8.89" x2="-82.55" y2="8.89" width="0.1524" layer="91"/>
</segment>
</net>
<net name="N$1" class="0">
<segment>
<pinref part="SV1" gate="-1" pin="P$1"/>
<pinref part="X9" gate="G$1" pin="/RESET"/>
<wire x1="-21.59" y1="15.24" x2="-21.59" y2="-1.27" width="0.1524" layer="91"/>
</segment>
</net>
</nets>
</sheet>
</sheets>
</schematic>
</drawing>
</eagle>
